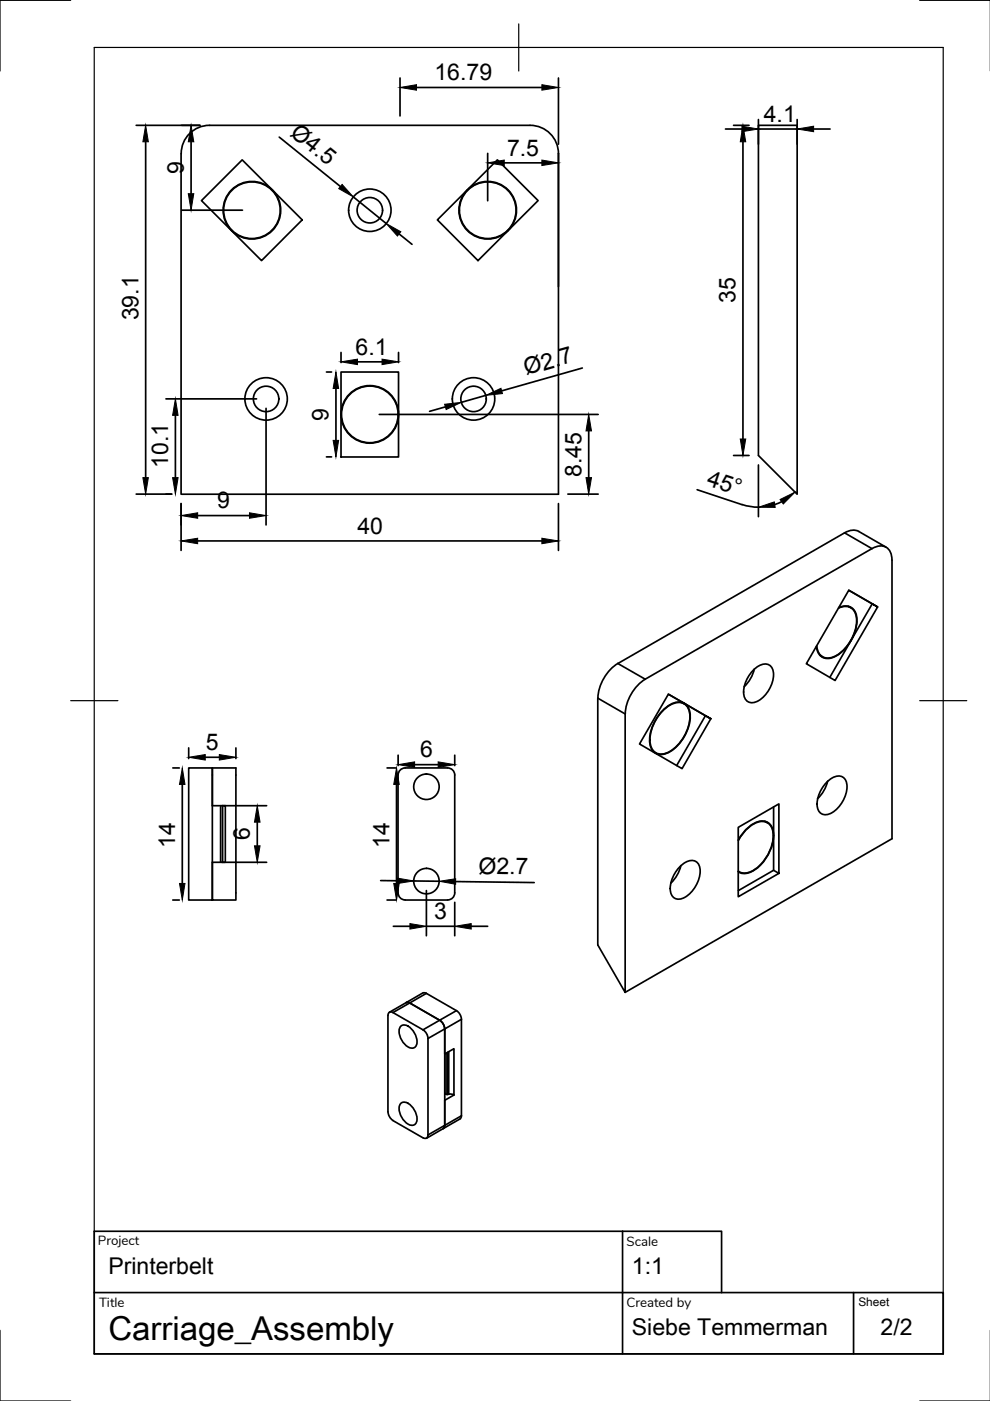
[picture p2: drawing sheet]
<svg xmlns="http://www.w3.org/2000/svg" width="210mm" height="297mm" viewBox="0 0 210 297" stroke-linecap="round" stroke-linejoin="round" font-family="sans-serif">
<!-- layer: Visible -->
<g fill="none" stroke="#000" stroke-width=".36">
<path d="M38.4 32.6v72.2h80v-72.2M51.4 33.9l12.7 12.7-8.6 8.7-12.8-12.8zM105.5 33.9l8.6 8.6-12.8 12.8-8.6-8.7zM112.4 26.6h-68a6 6 0 0 0-6 6M112.4 26.6a6 6 0 0 1 6 6M160.8 26.6h8.2v78.2l-8.2-8.2zM72.3 78.9h12.2v18h-12.2zM179.1 113l-48.1 27.7M179.1 113a2.99 2.99 0 0 1 3-.3l5.8 3.3M173.8 138.9l.6 .3M177.8 128.9a2.43 2.43 0 0 1 3.8 2 9 9 0 0 1-4.8 8.3 2.43 2.43 0 0 1-3.6-2.3M177.8 128.8a2.52 2.52 0 0 1 2.7 0 2.52 2.52 0 0 1 1.2 2.5l-.3 2.2-1 2.3"/>
<path d="M179.8 128.5l.6 .3M180 125.1l4.9 2.9-4.5 7.8M180.4 135.8l-4.5 7.8M180.4 135.8a7.3 7.3 0 0 1-4.5 3.8 2.4 2.4 0 0 1-2.8-2.6M184.9 128l1.2 .7-6.1-3.6-9 15.6 6.1 3.6 9-15.6M126.7 148v52.3l5.8 10.1v-59M131 140.7a9.4 9.4 0 0 0-4.2 7.3M132.6 151.4a9.4 9.4 0 0 1 4.2-7.4l48.1-27.7a2.54 2.54 0 0 1 4 .9l.2 1.6v59l-56.6 32.6M138.5 159.3l.5 .3M138.9 159.6a3.9 3.9 0 0 1-1-4.2 9 9 0 0 1 5.3-6.5 2.42 2.42 0 0 1 3.1 2.6 9.1 9.1 0 0 1-5.2 8.3l-1.4 .2-.6-.2M140.7 150.5a4.1 4.1 0 0 1 4.1-1.4 3.2 3.2 0 0 1 1.4 3.7 9.1 9.1 0 0 1-4.9 6.9 2.36 2.36 0 0 1-3.4-2 8.9 8.9 0 0 1 2.8-7.2zM141.7 147.2l7.9 4.6-6.1 10.5"/>
<path d="M144.5 148.9l.5 .3M149.6 151.8l1.1 .6-6.1 10.6-9-5.3 6.1-10.5 9 5.2M159.6 142.2a3 3 0 0 1 3.5-1.2 3.1 3.1 0 0 1 .7 3.6 6 6 0 0 1-4.2 4.4 1.89 1.89 0 0 1-1.9-2.3 7.1 7.1 0 0 1 1.9-4.5zM159.9 141.9l-.6 1.7-1.5 2M40 162.8h5v28h-5zM45 162.8h5v28h-5v-8h2.8v-12h-2.8zM46.8 170.8v12M47.2 170.8v12M84.4 164.3v25M85.9 162.8h9a1.49 1.49 0 0 1 1.5 1.5v25a1.49 1.49 0 0 1-1.5 1.5h-9M85.9 162.8a1.49 1.49 0 0 0-1.5 1.5M156.5 178.1a7.3 7.3 0 0 1 4.8-4 2.35 2.35 0 0 1 2.7 2.2 9 9 0 0 1-5.3 8.8 2.5 2.5 0 0 1-2.2-.3"/>
<path d="M156.5 178.2a7.3 7.3 0 0 1 4.7-4 2.3 2.3 0 0 1 2.7 2.2 8.8 8.8 0 0 1-5.2 8.6 2.41 2.41 0 0 1-2.2-.3l.2 .1M162.1 174.1l.6 .3M164 171.1v13.4l-7.5 4.3M175.2 166a3 3 0 0 1 3.5-1.3 3.1 3.1 0 0 1 .6 3.7 6 6 0 0 1-4.1 4.3 1.89 1.89 0 0 1-2-2.2 7.1 7.1 0 0 1 2-4.5zM175.5 165.6l-.7 1.8-1.5 1.9M84.4 189.3a1.49 1.49 0 0 0 1.5 1.5M144 183.9a3 3 0 0 1 3.5-1.3 3.1 3.1 0 0 1 .7 3.7 6 6 0 0 1-4.2 4.3 1.89 1.89 0 0 1-1.9-2.2 7.1 7.1 0 0 1 1.9-4.5zM144.4 183.5l-.7 1.8-1.5 2M164 184.5l1.1 .7v-14.8l-8.6 5v14.7l8.6-4.9M84.9 217.7a1.62 1.62 0 0 1 2.5 .6l.3 .4a3.1 3.1 0 0 1 .5 3.1 1.62 1.62 0 0 1-2.5-.5l-.4-.5a3.1 3.1 0 0 1-.4-3.1zM86.1 212.6h.8l6.3 3.7a2.33 2.33 0 0 1 1.1 1.8M89.6 210.5l-7 4.1"/>
<path d="M89.7 210.5l.7 .1 6.4 3.7a2.31 2.31 0 0 1 1 1.8v20.7l-.3 .4-3.5 2.1M94.3 218.2v20.4l-.3 .7M84.9 234.1a1.62 1.62 0 0 1 2.5 .5l.3 .5a3.1 3.1 0 0 1 .5 3.1 1.62 1.62 0 0 1-2.5-.6l-.4-.4a3.1 3.1 0 0 1-.4-3.1zM94 239.3l-3.6 2M94.3 223.5l1.9-1.2v9.9M94.3 231.8l.3 .2M95.1 223l.1 9h-.6M95.2 232l1.1 .1M96.2 232.2l-1.9 1.1M90.7 240.6v.4a.64 .64 0 0 1-1 .2l-6.4-3.6a2.4 2.4 0 0 1-1-1.9v-20.8a.61 .61 0 0 1 1-.2l6.4 3.6a2.31 2.31 0 0 1 1 1.9v20.4"/>
<circle cx="53.4" cy="44.6" r="6"/>
<circle cx="53.4" cy="44.6" r="6.1"/>
<circle cx="78.4" cy="44.6" r="2.7"/>
<circle cx="78.4" cy="44.6" r="4.5"/>
<circle cx="103.4" cy="44.6" r="6.1"/>
<circle cx="103.4" cy="44.6" r="6"/>
<circle cx="56.4" cy="84.6" r="2.7"/>
<circle cx="56.4" cy="84.6" r="4.5"/>
<circle cx="78.4" cy="87.9" r="6"/>
<circle cx="78.4" cy="87.9" r="6.1"/>
<circle cx="100.4" cy="84.6" r="2.7"/>
<circle cx="100.4" cy="84.6" r="4.5"/>
<circle cx="90.4" cy="166.8" r="2.7"/>
<circle cx="90.4" cy="186.8" r="2.7"/>
</g>
<!-- layer: Visible Narrow -->
<path d="M179.1 113l5.8 3.3M126.7 148l5.8 3.4M131 140.7l5.8 3.3M90.4 210.6l-7.1 4.1M96.8 214.3l-7.1 4M97.8 216.1l-7.1 4.1M94.6 223.3v8.7M94.9 223.1v8.9M97.8 236.6l-7.1 4" fill="none" stroke="#000" stroke-width=".36"/>
<!-- layer: Border -->
<path d="M15 .1h-15v15M20 10.1h180v276.9h-180zM110 5.1v10M195 .1h15M15 148.6h10M195 148.6h10M0 282.1v14.9h15M195 297h15" fill="none" stroke="#000" stroke-width=".25"/>
<!-- layer: TitleBlock -->
<path d="M132 261.1h-112v25.9h180v-12.9h-180M132 261.1h21v13M132 261.1v25.9M181 274.1v12.9" fill="none" stroke="#000" stroke-width=".36"/>
<!-- layer: Dimensions -->
<g fill="none" stroke="#000" stroke-width=".36">
<path d="M84.8 16.5v8.1M88.3 18.5h26.6M118.4 16.5v14.1M28.9 26.6h13.5M30.9 30.1v71.2M40.5 30.1v11M59.2 29.1l13 10.4M103.4 32.5v10.1M106.9 34.5h8M118.4 32.5v28.3M153.8 27.4h3.5M155.5 26.6h3.3"/>
<path d="M157.5 30.1v63M160.8 25.3v5.3M160.8 27.4h8.2M169 25.3v5.3M172.5 27.4h3.5M38.5 44.6h12.9M74.9 41.7l7 5.7M84.6 49.6l2.8 2.2M69.2 78.9h1.1M72.3 74.7v2.2M75.8 76.7h5.2M84.5 74.7v2.2"/>
<path d="M123.5 78l-17.1 4.9M35.2 84.6h19.2M37.2 88.1v13.2M56.4 86.6v24.7M69.2 96.9h1.1M71.2 82.4v11M80.4 87.9h46.4M94.4 86.3l-3.3 .9M103 83.8l-5.2 1.5M124.8 91.4v9.9M155.5 96.6h3.3M160.8 98.6v10.9"/>
<path d="M28.9 104.8h7.5M38.4 106.8v9.9M41.9 114.7h73M41.9 109.3h11M118.4 106.8v9.9M120.4 104.8h6.4M147.8 103.8l9.6 3.2M157.4 107l1.7 .4 1.7 .1M165.7 106.4l-1.4 .6M40 158.6v2.2M50 158.6v2.2M36.6 162.8h1.4"/>
<path d="M38.7 166.3v21M43.5 160.6h3M47 170.8h9.5M54.5 174.3v5M82.1 162.8h1.8M84.1 166.3v21M84.4 160.1v2.2M87.9 162.1h5M96.4 160.1v2.2M36.6 190.8h1.4M47 182.8h9.5M80.7 186.7h3.5"/>
<path d="M82.1 190.8h1.8M83.4 196.4h3.5M87.7 186.8h5.4M90.4 188.8v9.6M90.4 196.4h6M96.4 191.3v7.1M96.6 186.9l16.7 .2M99.9 196.4h3.5"/>
</g>
<g fill="#000" stroke="#000" stroke-width=".21">
<path d="M84.8 18.5l3.5-.5v1.1zM114.9 18l3.5 .5-3.5 .6zM30.9 26.6l.6 3.5h-1.2zM40.5 26.6l.6 3.5h-1.2zM72.5 39.1l2.4 2.6-3.1-1.7zM103.4 34.5l3.5-.6v1.2zM114.9 33.9l3.5 .6-3.5 .6zM157.5 26.6l.6 3.5h-1.1zM157.3 26.8l3.5 .6-3.5 .5zM169 27.4l3.5-.6v1.1zM39.9 41.1h1.2l-.6 3.5zM81.9 47.4l3.1 1.7-.7 .9z"/>
<path d="M72.3 76.7l3.5-.6v1.2zM81 76.1l3.5 .6-3.5 .6zM37.2 84.6l.6 3.5h-1.2zM70.6 93.4h1.2l-.6 3.5zM71.2 78.9l.6 3.5h-1.2zM94.3 85.7l3.5-.4-3.2 1.5zM103 83.8l3.2-1.5 .3 1.1zM124.8 87.9l.6 3.5h-1.2zM157 93.1h1.1l-.6 3.5zM30.3 101.3h1.2l-.6 3.5zM36.6 101.3h1.2l-.6 3.5zM38.4 114.7l3.5-.6v1.2z"/>
<path d="M38.4 109.3l3.5-.6v1.2zM52.9 108.7l3.5 .6-3.5 .6zM114.9 114.1l3.5 .6-3.5 .6zM124.2 101.3h1.2l-.6 3.5zM160.8 107.6l3.4-1.2 .2 1.2zM165.4 105.9l3.2-1.6-2.5 2.6zM40 160.6l3.5-.6v1.1zM46.5 160l3.5 .6-3.5 .5zM38.7 162.8l.5 3.5h-1.1zM54.5 170.8l.6 3.5h-1.1zM54 179.3h1.1l-.6 3.5zM84.1 162.8l.5 3.5h-1.1z"/>
<path d="M84.4 162.1l3.5-.6v1.2zM92.9 161.5l3.5 .6-3.5 .6zM38.1 187.3h1.1l-.5 3.5zM83.5 187.3h1.1l-.5 3.5zM84.2 186.2l3.5 .6-3.5 .5zM86.9 195.8l3.5 .6-3.5 .6zM93.1 186.8l3.5-.5v1.2zM96.4 196.4l3.5-.6v1.2z"/>
</g>
<text font-size="7" x="23" y="284">Carriage_Assembly</text>
<g font-size="4.9">
<text x="92.1" y="17">16.79</text>
<text x="61.3" y="28.5" transform="rotate(39 61.3 28.5)">Ø4.5</text>
<text x="161.9" y="25.9">4.1</text>
<text x="107.5" y="33">7.5</text>
<text x="39" y="36.9" transform="rotate(-90 39 36.9)">9</text>
<text x="156" y="64.3" transform="rotate(-90 156 64.3)">35</text>
<text x="29.3" y="67.9" transform="rotate(-90 29.3 67.9)">39.1</text>
<text x="75.4" y="75.2">6.1</text>
<text x="111.6" y="79.6" transform="rotate(-16 111.6 79.6)">Ø2.7</text>
<text x="69.7" y="89.2" transform="rotate(-90 69.7 89.2)">9</text>
<text x="35.6" y="99.2" transform="rotate(-90 35.6 99.2)">10.1</text>
<text x="123.3" y="101.1" transform="rotate(-90 123.3 101.1)">8.45</text>
<text x="46" y="107.7">9</text>
<text x="149.7" y="102.8" transform="rotate(18 149.7 102.8)">45°</text>
<text x="75.8" y="113.1">40</text>
<text x="43.6" y="159">5</text>
<text x="89.1" y="160.6">6</text>
<text x="37.1" y="179.7" transform="rotate(-90 37.1 179.7)">14</text>
<text x="53" y="178.2" transform="rotate(-90 53 178.2)">6</text>
<text x="82.6" y="179.7" transform="rotate(-90 82.6 179.7)">14</text>
<text x="101.4" y="185.2" transform="rotate(1 101.4 185.2)">Ø2.7</text>
<text x="92.1" y="194.8">3</text>
<text x="23" y="270.1">Printerbelt</text>
<text x="134" y="270.1">1:1</text>
<text x="134" y="283">Siebe Temmerman</text>
<text x="186.7" y="283">2/2</text>
</g>
<g font-size="2.8">
<text x="20.8" y="264">Project</text>
<text x="132.9" y="264.1">Scale</text>
<text x="21" y="277.1">Title</text>
<text x="132.8" y="277.1">Created by</text>
</g>
<text font-size="2.5" x="182" y="276.8">Sheet</text>
</svg>
